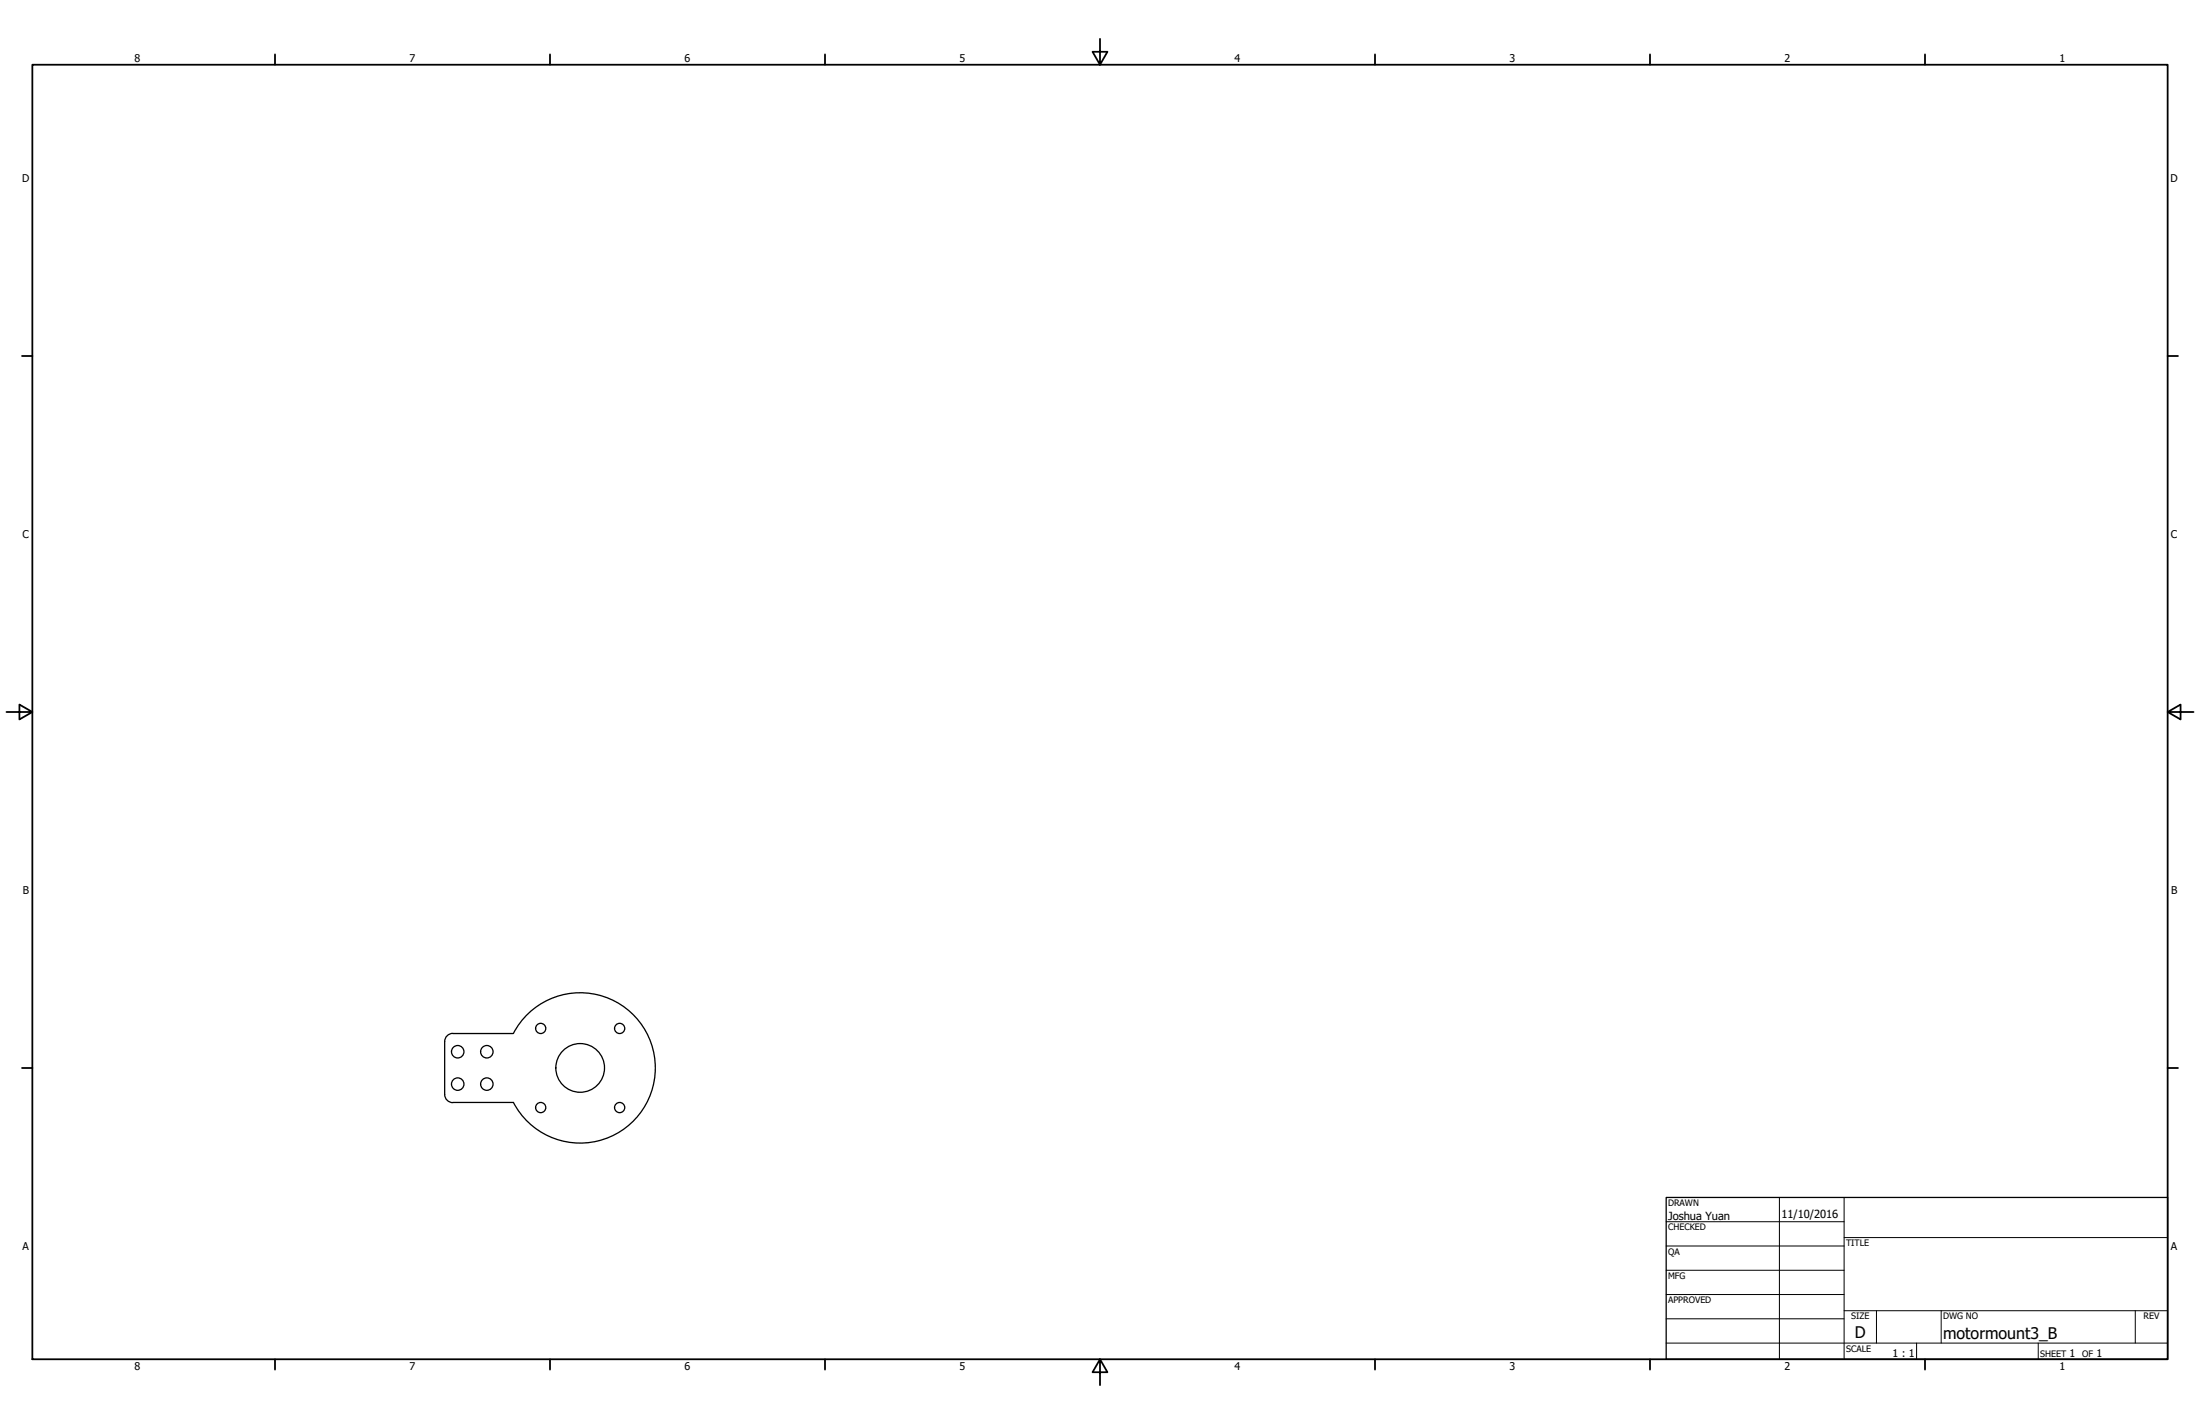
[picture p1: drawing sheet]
<svg xmlns="http://www.w3.org/2000/svg" width="864mm" height="559mm" viewBox="0 0 864 559" stroke-linecap="round" stroke-linejoin="round" font-family="sans-serif">
<!-- layer: Visible (ANSI) -->
<g fill="none" stroke="#000" stroke-width=".51">
<path d="M177.7 405.6h23.8M177.8 405.5a3.2 3.2 0 0 0-3.2 3.2v20.8a3.2 3.2 0 0 0 3.2 3.2M201.5 405.5a29.5 29.5 0 0 1 44.9-9.3 29.5 29.5 0 0 1-.1 45.8 29.5 29.5 0 0 1-44.8-9.4M177.7 432.6h23.8"/>
<circle cx="179.7" cy="412.7" r="2.44"/>
<circle cx="191.1" cy="412.7" r="2.44"/>
<circle cx="212.2" cy="403.6" r="2"/>
<circle cx="227.7" cy="419.1" r="9.6"/>
<circle cx="243.2" cy="403.6" r="2"/>
<circle cx="179.7" cy="425.4" r="2.44"/>
<circle cx="191.1" cy="425.4" r="2.44"/>
<circle cx="212.2" cy="434.6" r="2"/>
<circle cx="243.2" cy="434.6" r="2"/>
</g>
<!-- layer: Border (ANSI) -->
<g fill="none" stroke="#000" stroke-width=".7">
<path d="M431.8 15.2v10.2l-2.9-5.1h5.8l-2.9 5.1M12.7 25.4h838.2v508h-838.2zM107.9 21.3v4.1M215.9 21.3v4.1M323.8 21.3v4.1M539.8 21.3v4.1M647.7 21.3v4.1M755.6 21.3v4.1M8.6 139.7h4.1M850.9 139.7h4.1M2.5 279.4h10.2l-5.1-2.9v5.8l5.1-2.9M850.9 279.4l5.1 2.9v-5.8l-5.1 2.9h10.2"/>
<path d="M8.6 419.1h4.1M850.9 419.1h4.1M107.9 533.4v4.1M215.9 533.4v4.1M323.8 533.4v4.1M431.8 533.4l2.9 5.1h-5.8l2.9-5.1v10.2M539.8 533.4v4.1M647.7 533.4v4.1M755.6 533.4v4.1"/>
</g>
<!-- layer: Title (ANSI) -->
<g fill="none" stroke="#000" stroke-width=".39">
<path d="M654 479.4h69.9M698.5 469.9v63.5M723.9 469.9v63.5M654 488.9h69.9M654 498.5h69.9M723.9 485.6h127M654 508h69.9M654 517.5h69.9M723.9 514.3h127M736.6 514.3v12.7M762 514.3v12.7M838.2 514.3v12.7"/>
<path d="M654 527h196.9M752.3 527v6.4M800.1 527v6.4"/>
</g>
<path d="M654 469.9h196.9v63.5h-196.9z" fill="none" stroke="#000" stroke-width=".51"/>
<g font-size="6.3">
<text x="728.1" y="524.9">D</text>
<text x="762.8" y="525.4">motormount3_B</text>
</g>
<g font-size="4.4">
<text x="654.8" y="478.6">Joshua Yuan</text>
<text x="699.3" y="478">11/10/2016</text>
</g>
<g font-size="4.2">
<text x="52.8" y="24.4">8</text>
<text x="160.8" y="24.4">7</text>
<text x="268.7" y="24.4">6</text>
<text x="376.7" y="24.4">5</text>
<text x="484.6" y="24.4">4</text>
<text x="592.6" y="24.4">3</text>
<text x="700.5" y="24.4">2</text>
<text x="808.5" y="24.4">1</text>
<text x="8.8" y="71.4">D</text>
<text x="852" y="71.4">D</text>
<text x="8.9" y="211.1">C</text>
<text x="852.2" y="211.1">C</text>
<text x="9" y="350.8">B</text>
<text x="852.2" y="350.8">B</text>
<text x="8.9" y="490.5">A</text>
<text x="852.2" y="490.5">A</text>
<text x="742.9" y="532.6">1 : 1</text>
<text x="812.4" y="532.6">1</text>
<text x="823" y="532.6">1</text>
<text x="52.8" y="537.5">8</text>
<text x="160.8" y="537.5">7</text>
<text x="268.7" y="537.5">6</text>
<text x="376.7" y="537.5">5</text>
<text x="484.6" y="537.5">4</text>
<text x="592.6" y="537.5">3</text>
<text x="700.5" y="537.5">2</text>
<text x="808.5" y="537.5">1</text>
</g>
<g font-size="3.5">
<text x="654.8" y="473.2">DRAWN</text>
<text x="654.8" y="482.8">CHECKED</text>
<text x="724.7" y="488.9">TITLE</text>
<text x="654.8" y="492.3">QA</text>
<text x="654.8" y="501.8">MFG</text>
<text x="654.8" y="511.4">APPROVED</text>
<text x="726.7" y="517.7">SIZE</text>
<text x="762.8" y="517.7">DWG NO</text>
<text x="841.4" y="517.7">REV</text>
<text x="724.7" y="530.4">SCALE</text>
<text x="800.9" y="532.6">SHEET</text>
<text x="817.4" y="532.6">OF</text>
</g>
</svg>
